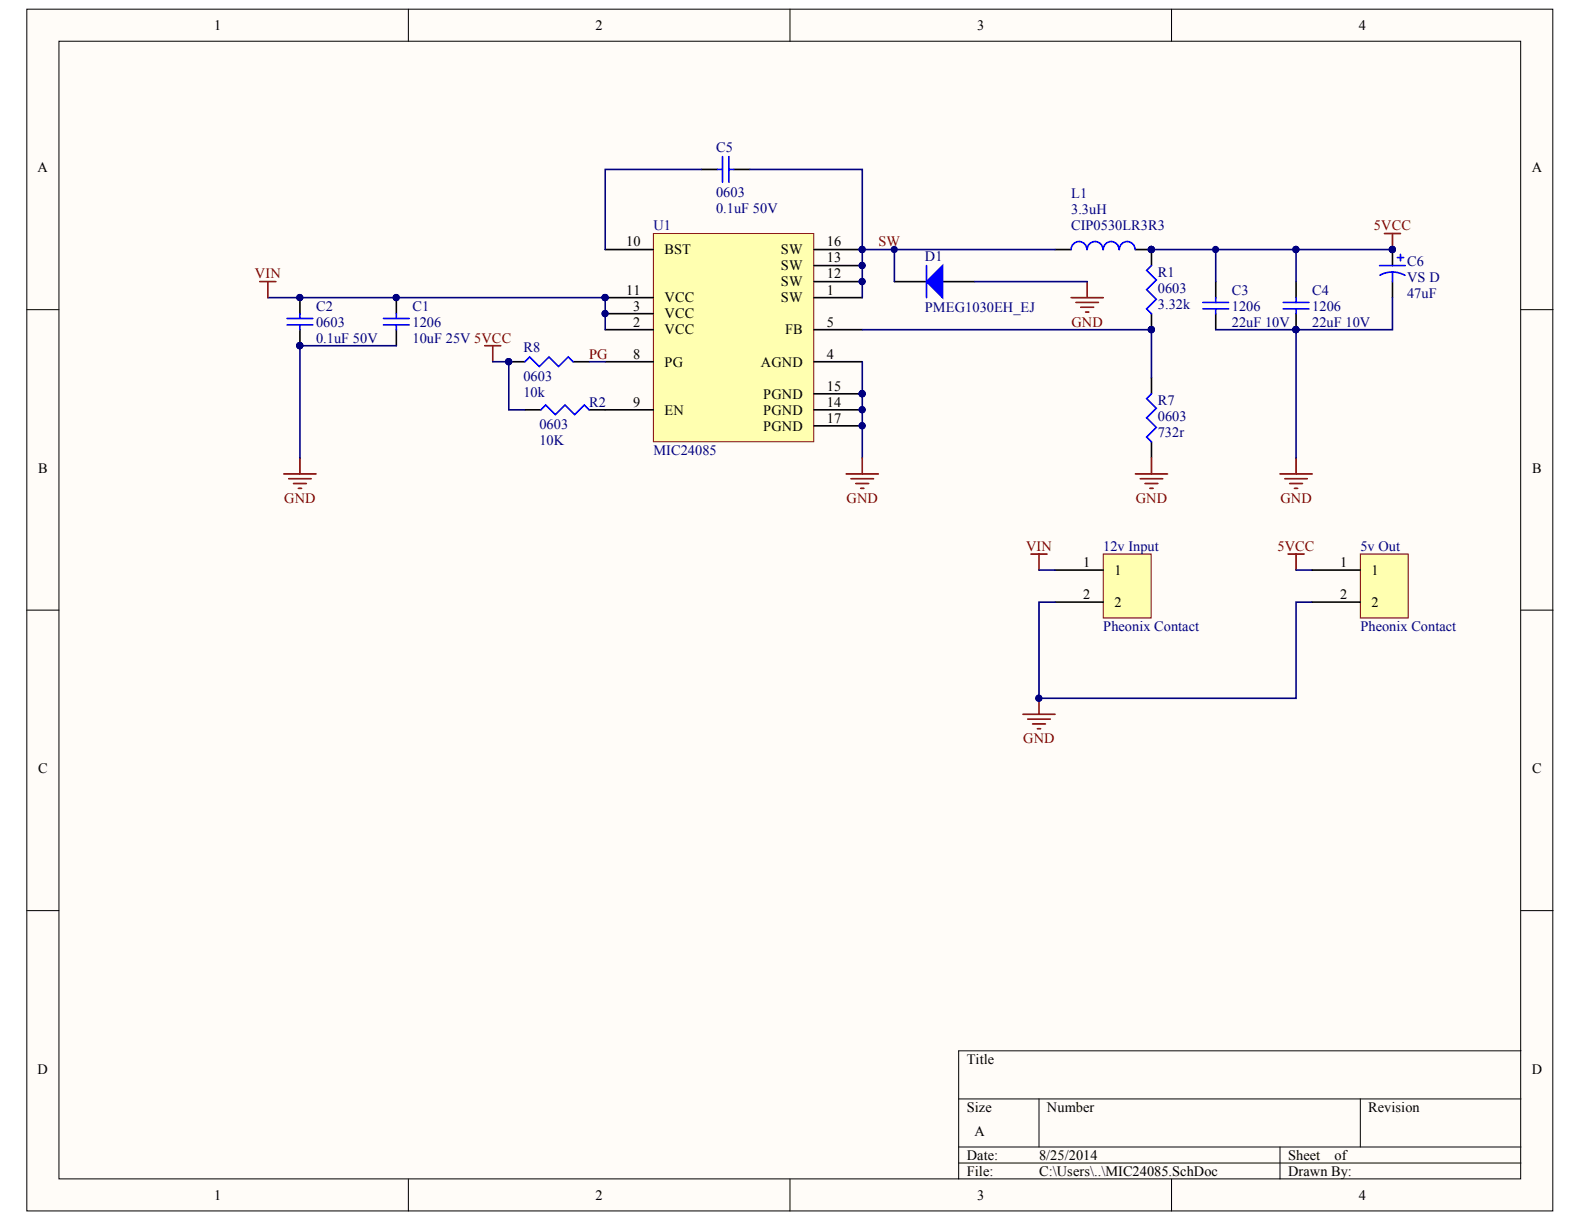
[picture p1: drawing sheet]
# Altium project MIC24085 Breakout.PrjPCB
1 sheet, 15 parts. Net scope: global (net labels, ports and power ports of the same name join across sheets).
Board file: MIC24085 Breakout.PcbDoc

## Sheet MIC24085.SchDoc
size A

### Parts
5v_Out  Pheonix Contact  [CON-PHEONIX-508-Alt]
12v_Input  Pheonix Contact  [CON-PHEONIX-508-Alt]
C1  1206  value 10uF 25V  [C1206]
C2  0603  value 0.1uF 50V  [1608[0603]]
C3  1206  value 22uF 10V  [C1206]
C4  1206  value 22uF 10V  [C1206]
C5  0603  value 0.1uF 50V  [1608[0603]]
C6  VS D  value 47uF  [Panasonic VS D]
D1  PMEG1030EH_EJ  [SK33A - SOD123]
L1  CIP0530LR3R3  value 3.3uH  [CIP0530LR3R3]
R1  0603  value 3.32k  [J1-0603]
R2  0603  value 10K  [J1-0603]
R7  0603  value 732r  [J1-0603]
R8  0603  value 10k  [J1-0603]
U1  MIC24085  [MIC24085-AYML]

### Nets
5VCC: 5v_Out.1 C3.2 C4.2 C6.1 L1.2 R1.2 R2.1 R8.1
GND: 5v_Out.2 12v_Input.2 C1.1 C2.1 C3.1 C4.1 C6.2 D1.1(A) R7.1 U1.4(AGND) U1.14(PGND) U1.15(PGND) U1.17(PGND)
VIN: 12v_Input.1 C1.2 C2.2 U1.2(VCC) U1.3(VCC) U1.11(VCC)
PG: R8.2 U1.8(PG)
SW: C5.2 D1.2(K) L1.1 U1.1(SW) U1.12(SW) U1.13(SW) U1.16(SW)
NetC5_1: C5.1 U1.10(BST)
NetR1_1: R1.1 R7.2 U1.5(FB)
NetR2_2: R2.2 U1.9(EN)

Not connected (* = marked no-connect by the designer): U1 6(NC) 7(NC)
